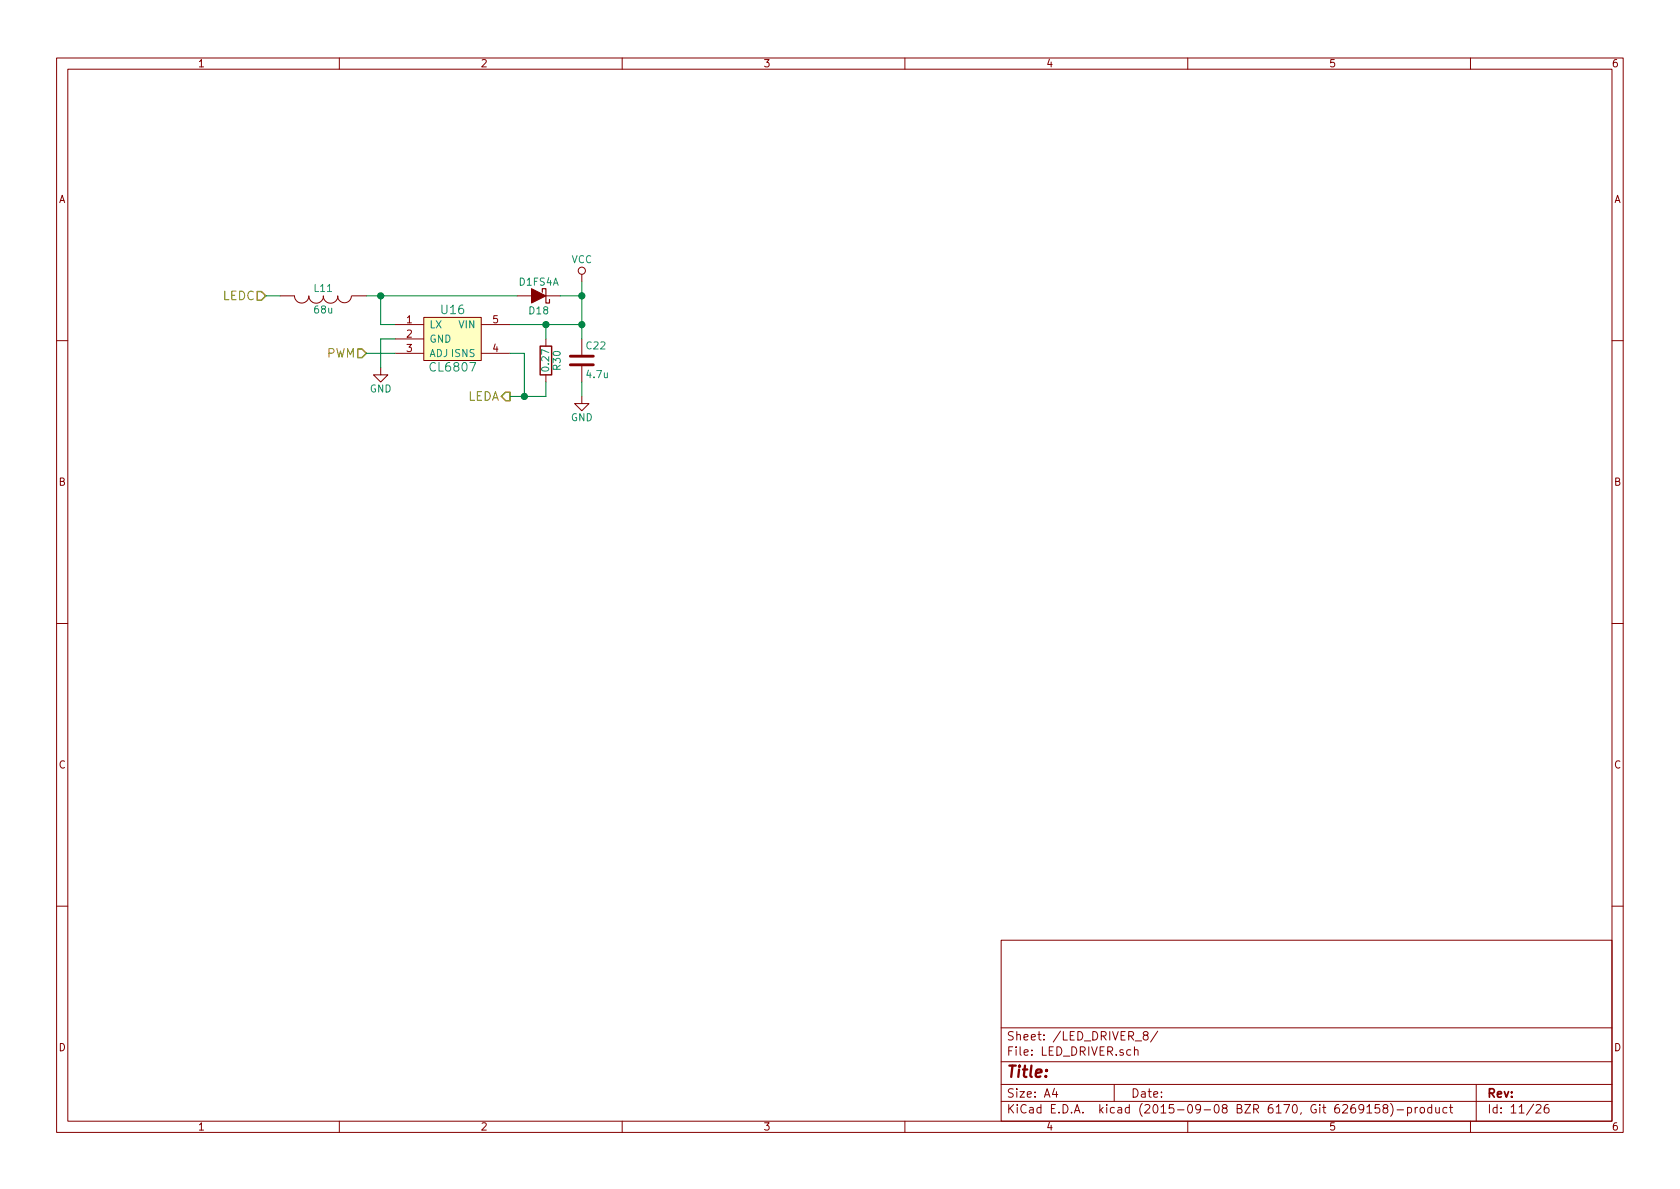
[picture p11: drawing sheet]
<svg xmlns="http://www.w3.org/2000/svg" width="297mm" height="210mm" viewBox="0 0 297 210" stroke-linecap="round" stroke-linejoin="round" font-family="sans-serif">
<g fill="none" stroke="#840000" stroke-width=".18">
<path d="M10 10.3h277v189.9h-277zM12 12.2h273v186.1h-273zM60 10.3v1.9M110 10.3v1.9M160 10.3v1.9M210 10.3v1.9M260 10.3v1.9M49.5 52.3h2.6a1.27 1.27 0 0 0 1.2 1.3 1.27 1.27 0 0 0 1.3-1.3 1.3 1.3 0 0 0 1.3 1.3 1.3 1.3 0 0 0 1.3-1.3M57.1 52.3a1.3 1.3 0 0 0 1.3 1.3 1.3 1.3 0 0 0 1.3-1.3M59.7 52.3a1.22 1.22 0 0 0 1.2 1.2 1.22 1.22 0 0 0 1.2-1.2M62.2 52.3h2.6M69.8 57.4h5.1"/>
<path d="M69.8 59.9h5.1M74.9 56.1h10.2v7.6h-10.2zM85.1 57.4h5.1M91.4 52.3h2.6M96.5 52.3h2.6M96.5 59.9v1.3M102.9 48.5v1.3M102.9 59.9v2.8M10 60.2h2M67.3 65v1.3h1.3l-1.3 1.3-1.3-1.3h1.3M69.8 62.5h5.1M85.1 62.5h5.1"/>
<path d="M96.5 66.3v1.3M102.9 70.1v1.3h1.2l-1.2 1.2-1.3-1.2h1.3M102.9 64.8v2.8M285 60.2h2M10 110.3h2M285 110.3h2M10 160.2h2M177 166.3h108v32h-108zM285 160.2h2M60 198.3v1.9M110 198.3v1.9M160 198.3v1.9"/>
<path d="M177 194.8h108M177 191.8h108M177 187.8h108M177 181.8h108M186.4 192.5l-.3 1h.9M186.8 193v1M197 191.8v3M200.6 185.7l.2-.1 .4 .1v.9M200.6 185.1v1.5M202.4 183.1l-.3-.3 .1-.2 .2-.2 .4 .1 .2 .2-.1 .2-.6 .2a.48 .48 0 0 0-.1 .7l.2 .1 .5-.1a.48 .48 0 0 0-.2-.7M204.7 182.3l-1.3 2M210 198.3v1.9"/>
<path d="M241.1 196l-.3 .3h-.3l-.2-.3v-.4l.1-.2 .4-.1 .2 .2a1.19 1.19 0 0 1-.2 1.2l-.4 .1M241.7 195.8l.4-.5v1.5M241.7 196.8h.8M243.9 195.3h-.7l-.1 .7 .2-.1 .5 .1 .2 .2-.1 .5-.2 .1-.6-.1M244.8 196l-.3-.3 .1-.2 .2-.2 .4 .1 .2 .2-.1 .2-.6 .2a.48 .48 0 0 0-.1 .7l.2 .1 .5-.1a.48 .48 0 0 0-.2-.7M245.9 195.1a1.71 1.71 0 0 1 0 2.3M247 196.3h1.2M248.9 195.9l.4-.1 .3 .3-.1 .6h-.6M248.9 195.8v1.5M250.2 195.8v1M250.6 195.8l-.4 .3M251.2 196l.2-.2 .4 .2 .1 .5-.2 .2-.3 .1-.2-.1z"/>
<path d="M253.1 195.9l-.4-.1-.3 .3 .1 .6 .2 .1 .4-.1M253.1 195.3v1.5M253.8 195.8l.1 .9 .4 .1 .2-.1M254.5 195.8v1M255.8 195.9l-.4-.1-.3 .3 .1 .6 .2 .1 .4-.1M256.3 195.8h.5M256.5 195.3v1.3l.3 .2M260 198.3v1.9M261 191.8v6.5M271.6 195.5l.2-.2h.4l.3 .5-1 1h1M273.7 195.3a.59 .59 0 0 0-.7 .7l.1 .7 .2 .1 .5-.1 .1-.5-.2-.2-.4-.1-.3 .3"/>
<circle cx="102.9" cy="47.9" r=".63"/>
</g>
<path d="M45.5 51.6h.7l.8 .7-.8 .8h-.7zM63.2 61.7h.8l.8 .8-.8 .7h-.8zM89.4 69.3h.8v1.6h-.8l-.8-.8z" fill="none" stroke="#848400" stroke-width=".25"/>
<path d="M74.9 56.1h10.2v7.6h-10.2z" fill="#ffffc2" stroke="#ffffc2" stroke-width=".18"/>
<path d="M47 52.3h2.5M64.8 52.3h26.6M67.3 52.3v5.1h2.5M69.8 59.9h-2.5v5.1M90.2 57.4h12.7M96.5 57.4v2.5M99.1 52.3h3.8M102.9 49.8v10.1M64.8 62.5h5M90.2 62.5h2.5v7.6M96.5 67.6v2.5h-6.3M102.9 67.6v2.5" fill="none" stroke="#008400" stroke-width=".18"/>
<path d="M100.8 64.5h4.1M100.8 63h4.1" fill="none" stroke="#840000" stroke-width=".51"/>
<path d="M95.5 61.2h2v5.1h-2z" fill="none" stroke="#840000" stroke-width=".25"/>
<g fill="#008400" stroke="#008400" stroke-width=".25">
<circle cx="96.5" cy="57.4" r=".51"/>
<circle cx="102.9" cy="57.4" r=".51"/>
<circle cx="92.7" cy="70.1" r=".51"/>
<circle cx="102.9" cy="52.3" r=".51"/>
<circle cx="67.3" cy="52.3" r=".51"/>
</g>
<path d="M94 51l2.5 1.3-2.5 1.3z" fill="#840000" stroke="#840000" stroke-width=".18"/>
<path d="M95.9 51.7v-.7h.6v2.6h.7v-.6" fill="none" stroke="#840000" stroke-width=".2"/>
<text font-size="2.8" fill="#840000" x="178" y="190.5">Title:</text>
<g font-size="2.1" fill="#848400">
<text x="39.3" y="53.1">LEDC</text>
<text x="57.7" y="63.2">PWM</text>
<text x="82.5" y="70.9">LEDA</text>
</g>
<g font-size="2.1" fill="#008484">
<text x="78.1" y="55.5">U16</text>
<text x="76.3" y="65.7">CL6807</text>
</g>
<g font-size="2.1" fill="#840000">
<text x="178" y="184">Sheet: /LED_DRIVER_8/</text>
<text x="178" y="186.7">File: LED_DRIVER.sch</text>
<text x="178" y="196.9">KiCad E.D.A. kicad (2015-09-08 BZR 6170, Git 6269158)-product</text>
<text x="178" y="194.1">Size: A4</text>
<text x="200" y="194.1">Date:</text>
<text x="263" y="194.1">Rev:</text>
<text x="263" y="196.9">Id: 11/26</text>
</g>
<g font-size="1.8" fill="#840000">
<text x="35" y="11.9">1</text>
<text x="85" y="11.9">2</text>
<text x="135" y="11.9">3</text>
<text x="185" y="11.9">4</text>
<text x="235" y="11.9">5</text>
<text x="285" y="11.9">6</text>
<text x="10.4" y="35.9">A</text>
<text x="285.4" y="35.9">A</text>
<text x="71.9" y="57.1">1</text>
<text x="71.9" y="59.7">2</text>
<text x="87.1" y="57.1">5</text>
<text x="71.9" y="62.2">3</text>
<text x="87.1" y="62.2">4</text>
<text x="10.4" y="85.9">B</text>
<text x="285.4" y="85.9">B</text>
<text x="10.4" y="135.9">C</text>
<text x="285.4" y="135.9">C</text>
<text x="10.4" y="185.9">D</text>
<text x="285.4" y="185.9">D</text>
<text x="35" y="199.9">1</text>
<text x="85" y="199.9">2</text>
<text x="135" y="199.9">3</text>
<text x="185" y="199.9">4</text>
<text x="235" y="199.9">5</text>
<text x="285" y="199.9">6</text>
</g>
<g font-size="1.8" fill="#008484">
<text x="101" y="46.5">VCC</text>
<text x="55.6" y="51.6">L11</text>
<text x="91.9" y="50.5">D1FS4A</text>
<text x="55.6" y="55.4">68u</text>
<text x="75.9" y="58">LX</text>
<text x="81.1" y="58">VIN</text>
<text x="93.6" y="55.6">D18</text>
<text x="75.9" y="60.6">GND</text>
<text x="75.9" y="63.1">ADJ ISNS</text>
<text x="97.1" y="65.5" transform="rotate(-90 97.1 65.5)">0.27</text>
<text x="99.1" y="65.4" transform="rotate(-90 99.1 65.4)">R30</text>
<text x="103.7" y="61.8">C22</text>
<text x="65.4" y="69.4">GND</text>
<text x="103.8" y="66.8">4.7u</text>
<text x="100.9" y="74.5">GND</text>
</g>
</svg>
